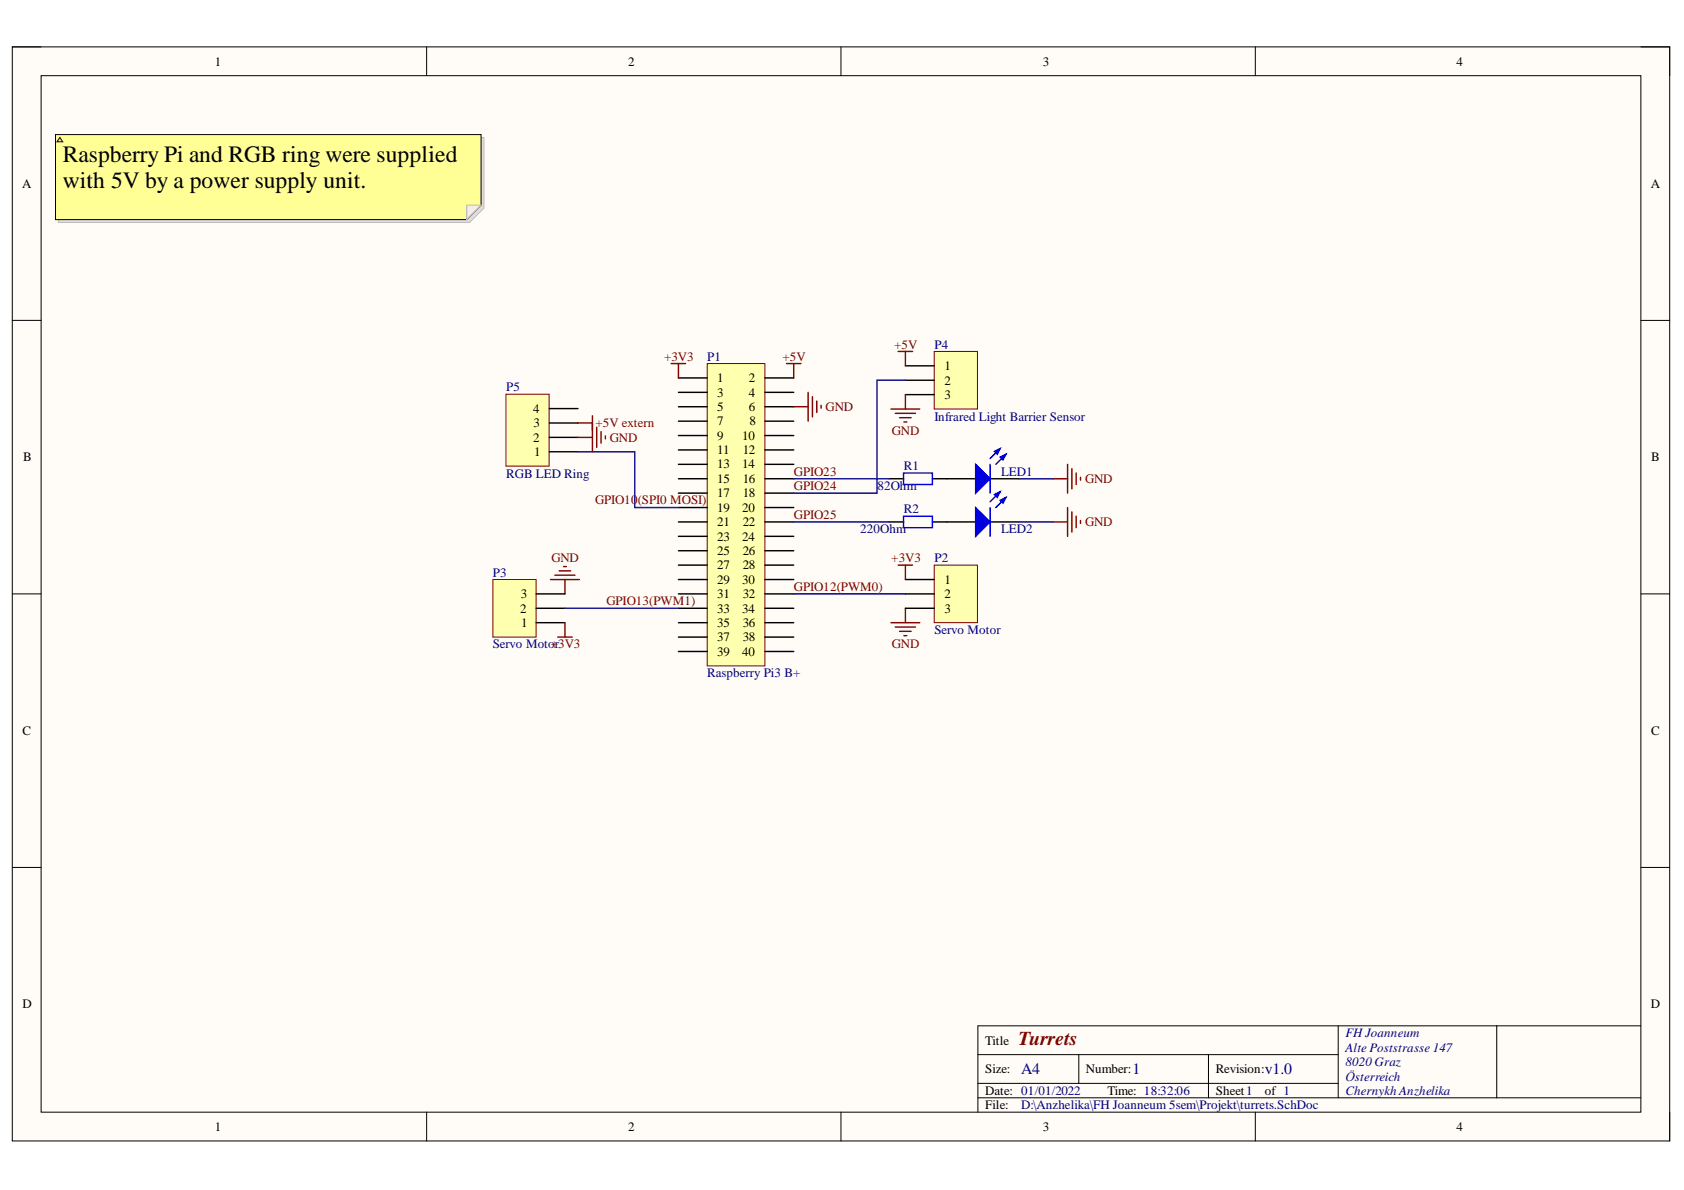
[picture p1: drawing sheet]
<svg xmlns="http://www.w3.org/2000/svg" width="297mm" height="210mm" viewBox="0 0 297 210" stroke-linecap="round" stroke-linejoin="round" font-family="sans-serif">
<path d="M2.2 8.3h292.3v193h-292.3z" fill-rule="evenodd" fill="#fffcf8"/>
<path d="M2.2 8.3h292.3v193h-292.3z" fill="none" stroke="#000" stroke-width=".18"/>
<path d="M7.3 13.3h282.1v182.9h-282.1z" fill-rule="evenodd" fill="#fffcf8"/>
<g fill="none" stroke="#000" stroke-width=".18">
<path d="M2.2 8.3h5.1M7.3 13.3h282.1v182.9h-282.1zM75.3 8.3v5M148.3 8.3v5M221.4 8.3v5M289.4 8.3h5.1v5M2.2 56.5h5.1M289.4 56.5h5.1M2.2 104.8h5.1M289.4 104.8h5.1M2.2 153h5.1M289.4 153h5.1"/>
<path d="M75.3 196.2v5.1M148.3 196.2v5.1M172.5 186h63.5M172.5 193.6h116.9M172.5 191.1h63.5M190.3 186v5.1M213.2 186v7.6M221.4 196.2v5.1M236 180.9v12.7M264 180.9v12.7M289.4 180.9h-116.9v15.3M294.5 196.2v5.1"/>
</g>
<path d="M167 84.4h5.1M174.6 84.5h5.1" fill="none" stroke="#000" stroke-width=".25"/>
<path d="M172.1 81.9l2.5 2.6-2.5 2.5z" fill="#00f"/>
<path d="M176.4 79.1l-1.8 1.8M172.1 81.9l2.5 2.6-2.5 2.5zM177.4 80.1l-1.7 1.8" fill="none" stroke="#00f" stroke-width=".25"/>
<path d="M176.4 80.6l1-.5-.5 1z" fill="#00f"/>
<path d="M176.4 80.6l1-.5-.5 1z" fill="none" stroke="#00f" stroke-width=".25"/>
<path d="M175.4 79.6l1-.5-.5 1z" fill="#00f"/>
<path d="M175.4 79.6l1-.5-.5 1zM174.6 81.9v5.1" fill="none" stroke="#00f" stroke-width=".25"/>
<path d="M167 92.1h5.1M174.6 92.1h5.1" fill="none" stroke="#000" stroke-width=".25"/>
<path d="M172.1 89.5l2.5 2.6-2.5 2.5z" fill="#00f"/>
<path d="M172.1 89.5l2.5 2.6-2.5 2.5zM176.4 86.7l-1.8 1.8M177.4 87.7l-1.7 1.8" fill="none" stroke="#00f" stroke-width=".25"/>
<path d="M176.4 88.3l1-.6-.5 1.1z" fill="#00f"/>
<path d="M176.4 88.3l1-.6-.5 1.1z" fill="none" stroke="#00f" stroke-width=".25"/>
<path d="M175.4 87.2l1-.5-.5 1z" fill="#00f"/>
<path d="M159.4 91h5.1v2.1h-5.1zM159.4 83.4h5.1v2.1h-5.1zM174.6 89.5v5.1M175.4 87.2l1-.5-.5 1z" fill="none" stroke="#00f" stroke-width=".25"/>
<path d="M156.8 92.1h2.6M156.8 84.4h2.6M164.5 92.1h2.5M164.5 84.4h2.5" fill="none" stroke="#000" stroke-width=".25"/>
<path d="M124.8 64.1h10.1v53.4h-10.1z" fill-rule="evenodd" fill="#ffffb0"/>
<path d="M124.8 64.1h10.1v53.4h-10.1z" fill="none" stroke="#800000" stroke-width=".18"/>
<g fill="none" stroke="#000" stroke-width=".25">
<path d="M119.7 66.7h5.1M119.7 69.2h5.1M119.7 71.7h5.1M119.7 74.3h5.1M119.7 76.8h5.1M119.7 79.4h5.1M134.9 66.7h5.1M134.9 69.2h5.1M134.9 71.7h5.1M134.9 74.3h5.1M134.9 76.8h5.1M134.9 79.4h5.1"/>
<path d="M119.7 81.9h5.1M119.7 84.4h5.1M119.7 87h5.1M119.7 89.5h5.1M119.7 92.1h5.1M119.7 94.6h5.1M119.7 97.1h5.1M119.7 99.7h5.1M134.9 81.9h5.1M134.9 84.4h5.1M134.9 87h5.1M134.9 89.5h5.1"/>
<path d="M134.9 92.1h5.1M134.9 94.6h5.1M134.9 97.1h5.1M134.9 99.7h5.1M119.7 102.2h5.1M119.7 104.8h5.1M119.7 107.3h5.1M119.7 109.8h5.1M119.7 112.4h5.1M119.7 114.9h5.1M134.9 102.2h5.1M134.9 104.8h5.1"/>
<path d="M134.9 107.3h5.1M134.9 109.8h5.1M134.9 112.4h5.1M134.9 114.9h5.1"/>
</g>
<path d="M164.8 62h7.6v10.1h-7.6z" fill-rule="evenodd" fill="#ffffb0"/>
<path d="M164.8 62h7.6v10.1h-7.6z" fill="none" stroke="#800000" stroke-width=".18"/>
<path d="M159.7 64.5h5.1M159.7 67.1h5.1M159.7 69.6h5.1" fill="none" stroke="#000" stroke-width=".25"/>
<g fill="none" stroke="#800000" stroke-width=".25">
<path d="M118.4 64.1h2.5M119.7 64.1v2.6M138.7 64.1h2.6M140 71.7h2.5M140 64.1v2.6M142.5 69.2v5.1M143.3 70v3.5M144.1 70.7v2.1M144.8 71.5v.5M157.2 72.1h5M157.9 72.9h3.6M158.4 62h2.6"/>
<path d="M158.7 73.7h2M159.4 74.4h.6M159.7 62v2.5M159.7 69.6v2.5M99.4 99.9h.5M185.8 92.1h2.5M185.8 84.5h2.5M188.3 81.9v5.1M188.3 89.5v5.1M189.1 82.7v3.5M189.1 90.3v3.5M189.8 83.4v2.1"/>
<path d="M189.8 91.1v2M190.6 84.2v.5M190.6 91.8v.5M97.1 102.2h5.1M97.9 101.5h3.5M98.6 100.7h2.1M99.7 102.2v2.6M157.2 109.8h5M157.9 110.6h3.6M158.7 111.4h2M159.4 112.1h.6M159.7 107.3v2.5"/>
</g>
<path d="M159.7 67.1h-5v19.9h-14.7M140 84.4h16.8M179.7 84.5h6.1M140 104.8h19.7" fill="none" stroke="#000080" stroke-width=".25"/>
<path d="M164.8 99.7h7.6v10.1h-7.6z" fill-rule="evenodd" fill="#ffffb0"/>
<path d="M164.8 99.7h7.6v10.1h-7.6z" fill="none" stroke="#800000" stroke-width=".18"/>
<path d="M159.7 102.2h5.1M159.7 104.8h5.1M159.7 107.3h5.1" fill="none" stroke="#000" stroke-width=".25"/>
<path d="M86.9 102.2h7.7v10.2h-7.7z" fill-rule="evenodd" fill="#ffffb0"/>
<path d="M86.9 102.2h7.7v10.2h-7.7z" fill="none" stroke="#800000" stroke-width=".18"/>
<path d="M94.6 109.8h5.1M94.6 107.3h5.1M94.6 104.8h5.1" fill="none" stroke="#000" stroke-width=".25"/>
<path d="M140 92.1h16.8M179.7 92.1h6.1M99.7 107.3h20" fill="none" stroke="#000080" stroke-width=".25"/>
<path d="M158.4 99.7h2.6M159.7 99.7v2.5M98.4 112.4h2.5M99.7 109.8v2.6" fill="none" stroke="#800000" stroke-width=".25"/>
<path d="M89.2 69.5h7.7v12.7h-7.7z" fill-rule="evenodd" fill="#ffffb0"/>
<path d="M89.2 69.5h7.7v12.7h-7.7z" fill="none" stroke="#800000" stroke-width=".18"/>
<path d="M96.9 79.7h5M96.9 77.1h5M96.9 74.6h5M96.9 72.1h5" fill="none" stroke="#000" stroke-width=".25"/>
<path d="M101.9 79.7h10.1v9.8h7.7" fill="none" stroke="#000080" stroke-width=".25"/>
<path d="M101.9 77.1h2.6M101.9 74.6h2.6M104.5 73.3v6.4M105.3 75.4v3.5M106 76.1v2.1M106.8 76.9v.5" fill="none" stroke="#800000" stroke-width=".25"/>
<path d="M10.3 24.2h75.1v12.5l-2.6 2.5h-72.5z" fill-rule="evenodd" fill="#e0ddd7"/>
<path d="M10.3 24.2h75.1v12.5l-2.6 2.5h-72.5z" fill="none" stroke="#bfbdba" stroke-width=".18"/>
<path d="M9.8 23.7h75.1v12.5l-2.6 2.5h-72.5z" fill-rule="evenodd" fill="#ffff96"/>
<path d="M9.8 23.7h75.1v12.5l-2.6 2.5h-72.5z" fill="none" stroke="#000" stroke-width=".18"/>
<path d="M82.3 36.2h2.6l-2.6 2.5z" fill="#f2f0d8"/>
<path d="M82.3 36.2h2.6l-2.6 2.5z" fill="none" stroke="#bfbdba" stroke-width=".18"/>
<path d="M10.6 24.2l.5 .8h-1.1z" fill="#ffcc78"/>
<path d="M10.6 24.2l.5 .8h-1.1z" fill="none" stroke="#300" stroke-width=".18"/>
<g font-size="4.1">
<text x="11.1" y="28.6">Raspberry Pi and RGB ring were supplied</text>
<text x="11.1" y="33.2">with 5V by a power supply unit.</text>
</g>
<text font-size="3.5" fill="#800000" x="179.6" y="184.3">Turrets</text>
<g font-size="2.8" fill="#000080">
<text x="180.1" y="189.5">A4</text>
<text x="199.8" y="189.5">1</text>
<text x="223.1" y="189.5">v1.0</text>
</g>
<g font-size="2.3">
<text x="37.9" y="11.6">1</text>
<text x="110.8" y="11.6">2</text>
<text x="183.9" y="11.6">3</text>
<text x="256.9" y="11.6">4</text>
<text x="3.9" y="33.1">A</text>
<text x="291.2" y="33.1">A</text>
<text x="166.6" y="65.3">1</text>
<text x="126.5" y="67.4">1</text>
<text x="126.5" y="70">3</text>
<text x="132.1" y="67.4">2</text>
<text x="132.1" y="70">4</text>
<text x="166.6" y="67.8">2</text>
<text x="166.6" y="70.4">3</text>
<text x="94" y="77.9">2</text>
<text x="94" y="72.8">4</text>
<text x="94.1" y="75.4">3</text>
<text x="126.5" y="72.5">5</text>
<text x="126.5" y="75">7</text>
<text x="126.5" y="77.6">9</text>
<text x="130.9" y="77.6">10</text>
<text x="132.1" y="72.5">6</text>
<text x="132.2" y="75">8</text>
<text x="4.1" y="81.4">B</text>
<text x="94.2" y="80.4">1</text>
<text x="126.5" y="80.1">11</text>
<text x="126.5" y="82.6">13</text>
<text x="130.9" y="82.6">14</text>
<text x="131" y="80.1">12</text>
<text x="291.3" y="81.4">B</text>
<text x="126.5" y="85.2">15</text>
<text x="126.5" y="87.7">17</text>
<text x="131" y="85.2">16</text>
<text x="131" y="87.7">18</text>
<text x="126.5" y="90.2">19</text>
<text x="126.5" y="92.8">21</text>
<text x="126.5" y="95.4">23</text>
<text x="130.9" y="90.2">20</text>
<text x="130.9" y="95.4">24</text>
<text x="131" y="92.8">22</text>
<text x="126.5" y="97.9">25</text>
<text x="126.5" y="100.4">27</text>
<text x="131" y="97.9">26</text>
<text x="131" y="100.4">28</text>
<text x="91.8" y="105.5">3</text>
<text x="126.5" y="103">29</text>
<text x="126.5" y="105.5">31</text>
<text x="130.9" y="103">30</text>
<text x="131" y="105.5">32</text>
<text x="166.6" y="103">1</text>
<text x="166.6" y="105.5">2</text>
<text x="91.8" y="108.1">2</text>
<text x="91.9" y="110.6">1</text>
<text x="126.5" y="108.1">33</text>
<text x="126.5" y="110.6">35</text>
<text x="126.5" y="113.1">37</text>
<text x="130.9" y="108.1">34</text>
<text x="131" y="110.6">36</text>
<text x="131" y="113.1">38</text>
<text x="166.6" y="108.1">3</text>
<text x="126.5" y="115.7">39</text>
<text x="130.9" y="115.7">40</text>
<text x="4" y="129.6">C</text>
<text x="291.3" y="129.6">C</text>
<text x="4" y="177.8">D</text>
<text x="291.2" y="177.8">D</text>
<text x="173.8" y="184.3">Title</text>
<text x="173.8" y="189.3">Size:</text>
<text x="191.6" y="189.3">Number:</text>
<text x="214.5" y="189.3">Revision:</text>
<text x="173.8" y="193.1">Date: 01/01/2022</text>
<text x="173.8" y="195.7">File:</text>
<text x="195.4" y="193.1">Time: 18:32:06</text>
<text x="214.5" y="193.1">Sheet1</text>
<text x="223.1" y="193.1">of 1</text>
<text x="37.9" y="199.5">1</text>
<text x="110.8" y="199.5">2</text>
<text x="183.9" y="199.5">3</text>
<text x="256.9" y="199.5">4</text>
</g>
<g font-size="2.3" fill="#800000">
<text x="117.1" y="63.6">+3V3</text>
<text x="138" y="63.6">+5V</text>
<text x="157.7" y="61.5">+5V</text>
<text x="105" y="75.4">+5V extern</text>
<text x="107.6" y="77.9">GND</text>
<text x="145.6" y="72.5">GND</text>
<text x="157.3" y="76.7">GND</text>
<text x="140" y="83.9">GPIO23</text>
<text x="105" y="89">GPIO10</text>
<text x="112.5" y="89">(SPI0 MOSI)</text>
<text x="140" y="86.4">GPIO24</text>
<text x="191.4" y="85.2">GND</text>
<text x="140" y="91.5">GPIO25</text>
<text x="191.4" y="92.8">GND</text>
<text x="97.3" y="99.2">GND</text>
<text x="157.2" y="99.2">+3V3</text>
<text x="107" y="106.8">GPIO13(PWM1)</text>
<text x="140" y="104.3">GPIO12(PWM0)</text>
<text x="157.3" y="114.4">GND</text>
</g>
<g font-size="2.3" fill="#000080">
<text x="124.7" y="63.6">P1</text>
<text x="164.8" y="61.5">P4</text>
<text x="89.3" y="69">P5</text>
<text x="164.8" y="74.2">Infrared Light Barrier Sensor</text>
<text x="159.4" y="82.9">R1</text>
<text x="176.6" y="84">LED1</text>
<text x="89.3" y="84.2">RGB LED Ring</text>
<text x="154.8" y="86.5">82Ohm</text>
<text x="151.7" y="94">220Ohm</text>
<text x="159.4" y="90.5">R2</text>
<text x="176.6" y="94">LED2</text>
<text x="86.9" y="101.7">P3</text>
<text x="164.8" y="99.2">P2</text>
<text x="164.8" y="111.9">Servo Motor</text>
<text x="86.9" y="114.4">Servo Moto+3V3</text>
<text x="97.9" y="114.4">r</text>
<text x="124.7" y="119.5">Raspberry Pi3 B+</text>
<text x="237.3" y="183">FHJoanneum</text>
<text x="237.3" y="185.5">Alte Poststrasse 147</text>
<text x="237.3" y="188.1">8020 Graz</text>
<text x="237.3" y="190.6">Österreich</text>
<text x="180.1" y="195.7">D:\Anzhelika\FH Joanneum 5sem\Projekt\turrets.SchDoc</text>
<text x="237.3" y="193.1">Chernykh Anzhelika</text>
</g>
</svg>
